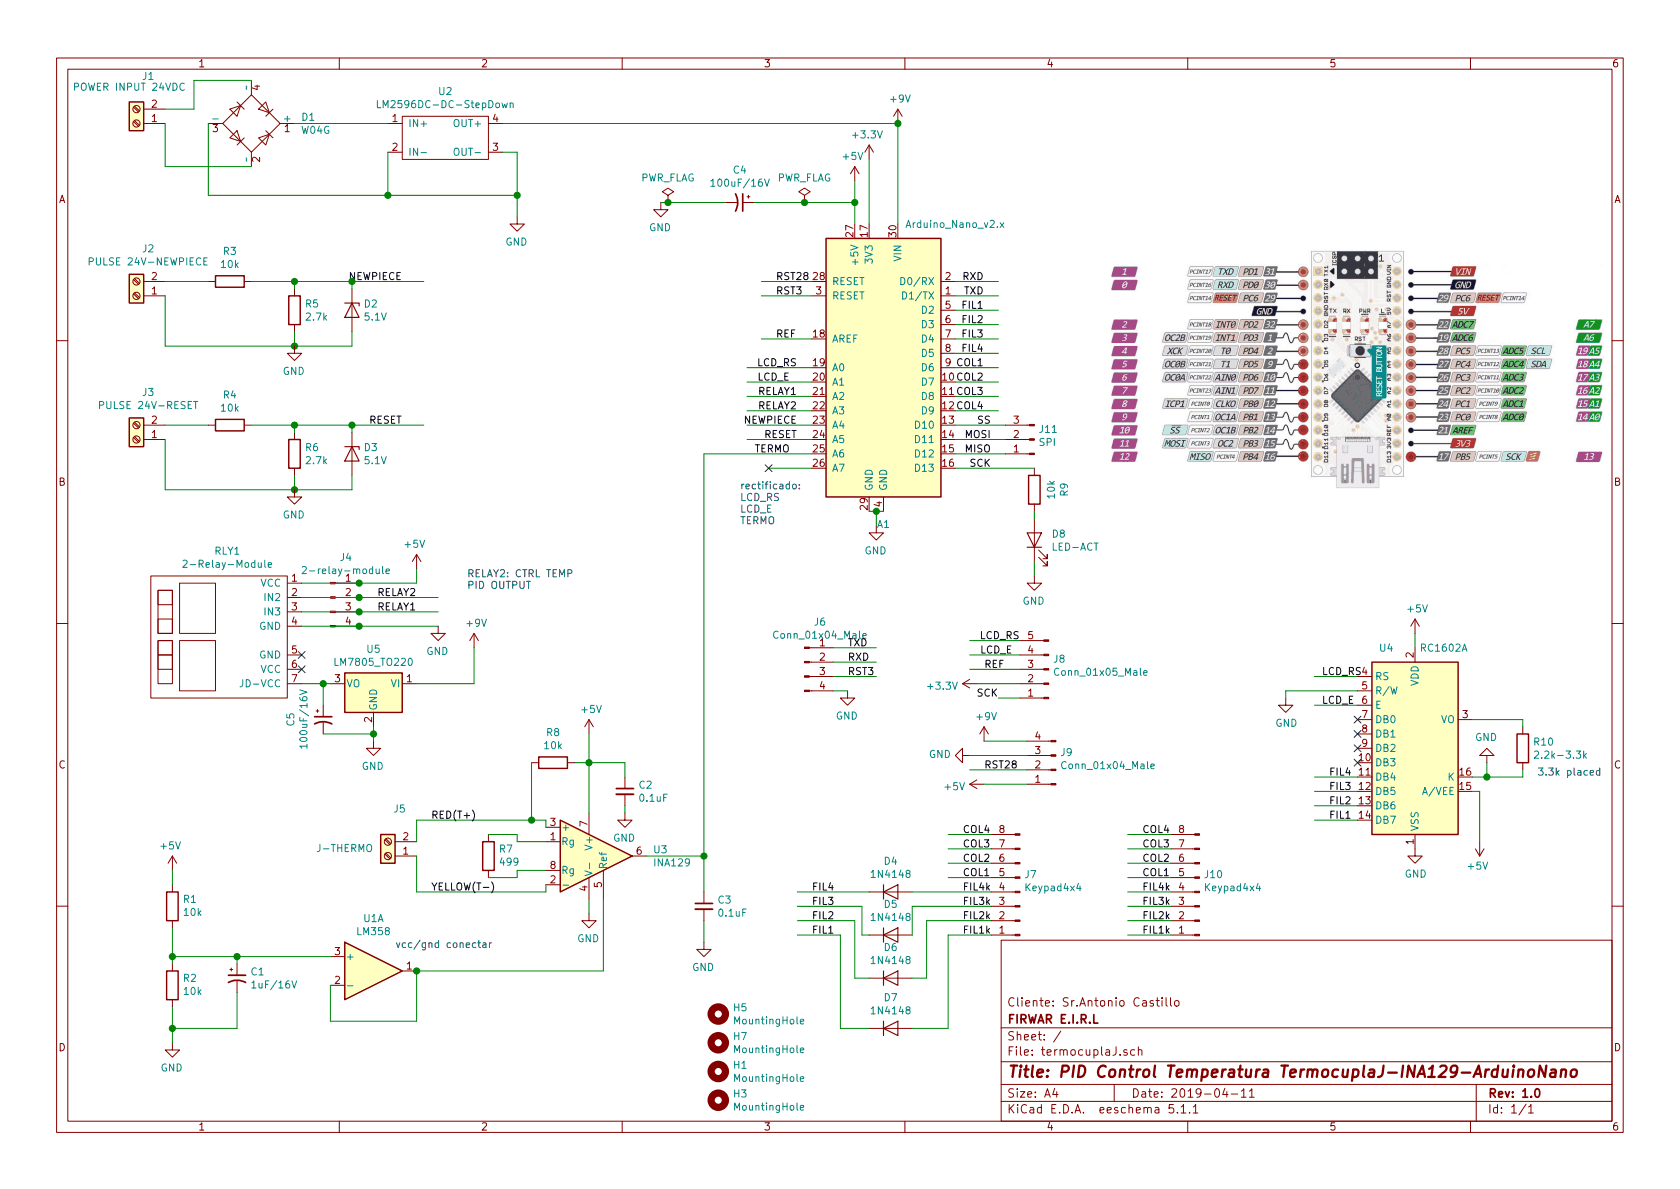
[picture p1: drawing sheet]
EESchema Schematic File Version 4
LIBS:termocuplaJ-cache
EELAYER 29 0
EELAYER END
$Descr A4 11693 8268
encoding utf-8
Sheet 1 1
Title "PID Control Temperatura TermocuplaJ-INA129-ArduinoNano"
Date "2019-04-11"
Rev "1.0"
Comp "FIRWAR E.I.R.L"
Comment1 "Cliente: Sr.Antonio Castillo"
Comment2 ""
Comment3 ""
Comment4 ""
$EndDescr
$Comp
L MCU_Module:Arduino_Nano_v2.x A1
U 1 1
P 6150 2550
F 0 "A1" H 6150 1461 50  0000 C CNN
F 1 "Arduino_Nano_v2.x" H 5650 3550 50  0000 C CNN
F 2 "Module:Arduino_Nano" H 6300 1600 50  0001 L CNN
F 3 "https://www.arduino.cc/en/uploads/Main/ArduinoNanoManual23.pdf" H 6150 1550 50  0001 C CNN
	1    6150 2550
	-1   0    0    -1  
$EndComp
Wire Wire Line
	6650 3150 7000 3150
Wire Wire Line
	7000 3050 6650 3050
Text Label 6900 3250 2    50   ~ 0
SCK
Text Label 6900 3150 2    50   ~ 0
MISO
Text Label 6900 3050 2    50   ~ 0
MOSI
Text Label 6900 2950 2    50   ~ 0
SS
Wire Wire Line
	7000 2950 6650 2950
Wire Wire Line
	6650 1950 6950 1950
Wire Wire Line
	6650 2050 6950 2050
Text Label 6850 1950 2    50   ~ 0
RXD
Text Label 6850 2050 2    50   ~ 0
TXD
Wire Wire Line
	6950 2150 6650 2150
Wire Wire Line
	6650 2250 6950 2250
Wire Wire Line
	6650 2350 6950 2350
Wire Wire Line
	6650 2450 6950 2450
Wire Wire Line
	6650 2550 6950 2550
Wire Wire Line
	6650 2650 6950 2650
Wire Wire Line
	6650 2750 6950 2750
Wire Wire Line
	6650 2850 6950 2850
Wire Wire Line
	5650 3250 5350 3250
Wire Wire Line
	5650 3150 4900 3150
Text Label 5550 2550 2    50   ~ 0
LCD_RS
Text Label 5500 2650 2    50   ~ 0
LCD_E
Text Label 5550 2950 2    50   ~ 0
NEWPIECE
Text Label 5550 3050 2    50   ~ 0
RESET
Text Label 5550 2750 2    50   ~ 0
RELAY1
Text Label 5550 2850 2    50   ~ 0
RELAY2
Wire Wire Line
	5650 2750 5200 2750
Wire Wire Line
	5650 2850 5200 2850
Wire Wire Line
	5650 3050 5200 3050
Wire Wire Line
	5650 2950 5200 2950
Text Label 5500 3150 2    50   ~ 0
TERMO
Wire Wire Line
	6150 3550 6100 3550
$Comp
L power:GND #PWR015
U 1 1
P 6100 3650
F 0 "#PWR015" H 6100 3400 50  0001 C CNN
F 1 "GND" H 6105 3477 50  0000 C CNN
F 2 "" H 6100 3650 50  0001 C CNN
F 3 "" H 6100 3650 50  0001 C CNN
	1    6100 3650
	-1   0    0    -1  
$EndComp
Wire Wire Line
	6100 3650 6100 3550
Connection ~ 6100 3550
Wire Wire Line
	6100 3550 6050 3550
$Comp
L Connector:Conn_01x08_Male J7
U 1 1
P 7100 6200
F 0 "J7" H 7072 6082 50  0000 R CNN
F 1 "Keypad4x4" H 7072 6173 50  0000 R CNN
F 2 "Connector_PinHeader_2.54mm:PinHeader_1x08_P2.54mm_Vertical" H 7100 6200 50  0001 C CNN
F 3 "~" H 7100 6200 50  0001 C CNN
	1    7100 6200
	-1   0    0    1   
$EndComp
Text Label 6850 2150 2    50   ~ 0
FIL1
Text Label 6850 2250 2    50   ~ 0
FIL2
Text Label 6850 2350 2    50   ~ 0
FIL3
Text Label 6850 2450 2    50   ~ 0
FIL4
Text Label 6850 2550 2    50   ~ 0
COL1
Text Label 6850 2650 2    50   ~ 0
COL2
Text Label 6850 2750 2    50   ~ 0
COL3
Text Label 6850 2850 2    50   ~ 0
COL4
Wire Wire Line
	9150 5700 9450 5700
Wire Wire Line
	9450 5600 9150 5600
Wire Wire Line
	9450 5500 9150 5500
Wire Wire Line
	9450 5400 9150 5400
Wire Wire Line
	6900 6100 6600 6100
Wire Wire Line
	6900 6000 6600 6000
Wire Wire Line
	6900 5900 6600 5900
Wire Wire Line
	6900 5800 6600 5800
Text Label 9250 5700 0    50   ~ 0
FIL1
Text Label 9250 5600 0    50   ~ 0
FIL2
Text Label 9250 5500 0    50   ~ 0
FIL3
Text Label 9250 5400 0    50   ~ 0
FIL4
Text Label 6700 6100 0    50   ~ 0
COL1
Text Label 6700 6000 0    50   ~ 0
COL2
Text Label 6700 5800 0    50   ~ 0
COL4
Text Label 6700 5900 0    50   ~ 0
COL3
Text Label 6700 6500 0    50   ~ 0
FIL1k
Text Label 6700 6400 0    50   ~ 0
FIL2k
Text Label 6700 6300 0    50   ~ 0
FIL3k
Text Label 6700 6200 0    50   ~ 0
FIL4k
$Comp
L power:GND #PWR021
U 1 1
P 9850 5900
F 0 "#PWR021" H 9850 5650 50  0001 C CNN
F 1 "GND" H 9855 5727 50  0000 C CNN
F 2 "" H 9850 5900 50  0001 C CNN
F 3 "" H 9850 5900 50  0001 C CNN
	1    9850 5900
	1    0    0    -1  
$EndComp
$Comp
L power:+5V #PWR020
U 1 1
P 9850 4400
F 0 "#PWR020" H 9850 4250 50  0001 C CNN
F 1 "+5V" H 9865 4573 50  0000 C CNN
F 2 "" H 9850 4400 50  0001 C CNN
F 3 "" H 9850 4400 50  0001 C CNN
	1    9850 4400
	1    0    0    -1  
$EndComp
Wire Wire Line
	9150 4900 9450 4900
Text Label 9200 4900 0    50   ~ 0
LCD_E
Text Label 9200 4700 0    50   ~ 0
LCD_RS
Wire Wire Line
	9150 4700 9450 4700
Wire Wire Line
	9450 4800 8950 4800
Wire Wire Line
	8950 4800 8950 4850
$Comp
L Display_Character:RC1602A U4
U 1 1
P 9850 5200
F 0 "U4" H 9650 5900 50  0000 C CNN
F 1 "RC1602A" H 10050 5900 50  0000 C CNN
F 2 "Display:WC1602A" H 9950 4400 50  0001 C CNN
F 3 "http://www.raystar-optronics.com/down.php?ProID=18" H 9950 5100 50  0001 C CNN
	1    9850 5200
	1    0    0    -1  
$EndComp
$Comp
L power:GND #PWR018
U 1 1
P 8950 4850
F 0 "#PWR018" H 8950 4600 50  0001 C CNN
F 1 "GND" H 8955 4677 50  0000 C CNN
F 2 "" H 8950 4850 50  0001 C CNN
F 3 "" H 8950 4850 50  0001 C CNN
	1    8950 4850
	1    0    0    -1  
$EndComp
Wire Wire Line
	5950 1250 5950 1400
$Comp
L power:+3.3V #PWR014
U 1 1
P 6050 1100
F 0 "#PWR014" H 6050 950 50  0001 C CNN
F 1 "+3.3V" H 6065 1273 50  0000 C CNN
F 2 "" H 6050 1100 50  0001 C CNN
F 3 "" H 6050 1100 50  0001 C CNN
	1    6050 1100
	-1   0    0    -1  
$EndComp
Wire Wire Line
	6050 1100 6050 1550
$Comp
L power:+5V #PWR013
U 1 1
P 5950 1250
F 0 "#PWR013" H 5950 1100 50  0001 C CNN
F 1 "+5V" H 5965 1423 50  0000 C CNN
F 2 "" H 5950 1250 50  0001 C CNN
F 3 "" H 5950 1250 50  0001 C CNN
	1    5950 1250
	-1   0    0    -1  
$EndComp
$Comp
L Amplifier_Instrumentation:INA129 U3
U 1 1
P 4100 5950
F 0 "U3" H 4544 5996 50  0000 L CNN
F 1 "INA129" H 4544 5905 50  0000 L CNN
F 2 "Package_DIP:DIP-8_W7.62mm_LongPads" H 4200 5950 50  0001 C CNN
F 3 "http://www.ti.com/lit/ds/symlink/ina128.pdf" H 4200 5950 50  0001 C CNN
	1    4100 5950
	1    0    0    -1  
$EndComp
$Comp
L power:GND #PWR023
U 1 1
P 10350 5300
F 0 "#PWR023" H 10350 5050 50  0001 C CNN
F 1 "GND" H 10355 5127 50  0000 C CNN
F 2 "" H 10350 5300 50  0001 C CNN
F 3 "" H 10350 5300 50  0001 C CNN
	1    10350 5300
	-1   0    0    1   
$EndComp
Wire Wire Line
	10350 5300 10350 5400
Wire Wire Line
	10350 5400 10250 5400
$Comp
L power:+5V #PWR022
U 1 1
P 10300 5850
F 0 "#PWR022" H 10300 5700 50  0001 C CNN
F 1 "+5V" H 10315 6023 50  0000 C CNN
F 2 "" H 10300 5850 50  0001 C CNN
F 3 "" H 10300 5850 50  0001 C CNN
	1    10300 5850
	-1   0    0    1   
$EndComp
Wire Wire Line
	10250 5500 10300 5500
Wire Wire Line
	10300 5500 10300 5850
$Comp
L Device:R R1
U 1 1
P 1200 6300
F 0 "R1" H 1130 6254 50  0000 R CNN
F 1 "10k" H 1130 6345 50  0000 R CNN
F 2 "Resistor_SMD:R_1206_3216Metric_Pad1.42x1.75mm_HandSolder" V 1130 6300 50  0001 C CNN
F 3 "~" H 1200 6300 50  0001 C CNN
	1    1200 6300
	-1   0    0    1   
$EndComp
$Comp
L Device:R R2
U 1 1
P 1200 6850
F 0 "R2" H 1130 6804 50  0000 R CNN
F 1 "10k" H 1130 6895 50  0000 R CNN
F 2 "Resistor_SMD:R_1206_3216Metric_Pad1.42x1.75mm_HandSolder" V 1130 6850 50  0001 C CNN
F 3 "~" H 1200 6850 50  0001 C CNN
	1    1200 6850
	-1   0    0    1   
$EndComp
Wire Wire Line
	1200 6450 1200 6650
$Comp
L Device:CP1_Small C1
U 1 1
P 1650 6800
F 0 "C1" H 1741 6846 50  0000 L CNN
F 1 "1uF/16V" H 1741 6755 50  0000 L CNN
F 2 "Capacitor_THT:CP_Radial_D5.0mm_P2.00mm" H 1650 6800 50  0001 C CNN
F 3 "~" H 1650 6800 50  0001 C CNN
	1    1650 6800
	1    0    0    -1  
$EndComp
Wire Wire Line
	1650 6700 1650 6650
Wire Wire Line
	1650 6650 1200 6650
Connection ~ 1200 6650
Wire Wire Line
	1200 6650 1200 6700
Wire Wire Line
	1650 6900 1650 7150
Wire Wire Line
	1650 7150 1200 7150
Wire Wire Line
	1200 7150 1200 7000
$Comp
L power:+5V #PWR01
U 1 1
P 1200 6050
F 0 "#PWR01" H 1200 5900 50  0001 C CNN
F 1 "+5V" H 1215 6223 50  0000 C CNN
F 2 "" H 1200 6050 50  0001 C CNN
F 3 "" H 1200 6050 50  0001 C CNN
	1    1200 6050
	-1   0    0    -1  
$EndComp
Wire Wire Line
	1200 6050 1200 6150
$Comp
L power:GND #PWR02
U 1 1
P 1200 7250
F 0 "#PWR02" H 1200 7000 50  0001 C CNN
F 1 "GND" H 1205 7077 50  0000 C CNN
F 2 "" H 1200 7250 50  0001 C CNN
F 3 "" H 1200 7250 50  0001 C CNN
	1    1200 7250
	-1   0    0    -1  
$EndComp
Wire Wire Line
	1200 7250 1200 7150
Connection ~ 1200 7150
$Comp
L Amplifier_Operational:LM358 U1
U 1 1
P 2600 6750
F 0 "U1" H 2600 7117 50  0000 C CNN
F 1 "LM358" H 2600 7026 50  0000 C CNN
F 2 "Package_DIP:DIP-8_W7.62mm_LongPads" H 2600 6750 50  0001 C CNN
F 3 "http://www.ti.com/lit/ds/symlink/lm2904-n.pdf" H 2600 6750 50  0001 C CNN
	1    2600 6750
	1    0    0    -1  
$EndComp
Wire Wire Line
	2300 6850 2300 7100
Wire Wire Line
	2300 7100 2900 7100
Wire Wire Line
	2900 7100 2900 6750
Wire Wire Line
	1650 6650 2300 6650
Connection ~ 1650 6650
Wire Wire Line
	4200 6250 4200 6750
Wire Wire Line
	4200 6750 2900 6750
Connection ~ 2900 6750
$Comp
L Device:R R7
U 1 1
P 3400 5950
F 0 "R7" H 3330 5904 50  0000 R CNN
F 1 "499" H 3330 5995 50  0000 R CNN
F 2 "Resistor_SMD:R_1206_3216Metric_Pad1.42x1.75mm_HandSolder" V 3330 5950 50  0001 C CNN
F 3 "~" H 3400 5950 50  0001 C CNN
	1    3400 5950
	-1   0    0    1   
$EndComp
$Comp
L Device:R R8
U 1 1
P 3850 5300
F 0 "R8" V 4057 5300 50  0000 C CNN
F 1 "10k" V 3966 5300 50  0000 C CNN
F 2 "Resistor_SMD:R_1206_3216Metric_Pad1.42x1.75mm_HandSolder" V 3780 5300 50  0001 C CNN
F 3 "~" H 3850 5300 50  0001 C CNN
	1    3850 5300
	0    -1   -1   0   
$EndComp
Wire Wire Line
	4000 5300 4100 5300
Wire Wire Line
	4100 5300 4100 5650
Wire Wire Line
	3800 5850 3600 5850
Wire Wire Line
	3600 5850 3600 5800
Wire Wire Line
	3600 5800 3400 5800
Wire Wire Line
	3600 6050 3600 6100
Wire Wire Line
	3600 6100 3400 6100
Wire Wire Line
	3600 6050 3800 6050
$Comp
L Connector:Screw_Terminal_01x02 J5
U 1 1
P 2700 5950
F 0 "J5" H 2618 5625 50  0000 C CNN
F 1 "J-THERMO" H 3000 5900 50  0000 C CNN
F 2 "TerminalBlock_MetzConnect:TerminalBlock_MetzConnect_Type703_RT10N02HGLU_1x02_P9.52mm_Horizontal" H 2700 5950 50  0001 C CNN
F 3 "~" H 2700 5950 50  0001 C CNN
	1    2700 5950
	-1   0    0    1   
$EndComp
Wire Wire Line
	2900 5850 2900 5700
Wire Wire Line
	2900 5700 3700 5700
Wire Wire Line
	3800 5700 3800 5750
Wire Wire Line
	2900 5950 2900 6200
Wire Wire Line
	2900 6200 3800 6200
Wire Wire Line
	3800 6200 3800 6150
Wire Wire Line
	3700 5300 3700 5700
Connection ~ 3700 5700
Wire Wire Line
	3700 5700 3800 5700
$Comp
L power:GND #PWR09
U 1 1
P 4100 6350
F 0 "#PWR09" H 4100 6100 50  0001 C CNN
F 1 "GND" H 4105 6177 50  0000 C CNN
F 2 "" H 4100 6350 50  0001 C CNN
F 3 "" H 4100 6350 50  0001 C CNN
	1    4100 6350
	-1   0    0    -1  
$EndComp
Wire Wire Line
	4100 6250 4100 6350
$Comp
L power:+5V #PWR08
U 1 1
P 4100 5100
F 0 "#PWR08" H 4100 4950 50  0001 C CNN
F 1 "+5V" H 4115 5273 50  0000 C CNN
F 2 "" H 4100 5100 50  0001 C CNN
F 3 "" H 4100 5100 50  0001 C CNN
	1    4100 5100
	1    0    0    -1  
$EndComp
Connection ~ 4100 5300
Wire Wire Line
	4900 5950 4500 5950
Wire Wire Line
	4100 5100 4100 5300
$Comp
L power:GND #PWR011
U 1 1
P 4900 6550
F 0 "#PWR011" H 4900 6300 50  0001 C CNN
F 1 "GND" H 4905 6377 50  0000 C CNN
F 2 "" H 4900 6550 50  0001 C CNN
F 3 "" H 4900 6550 50  0001 C CNN
	1    4900 6550
	-1   0    0    -1  
$EndComp
Wire Wire Line
	4900 6200 4900 5950
Wire Wire Line
	4900 6400 4900 6550
Wire Wire Line
	4350 5400 4350 5300
Wire Wire Line
	4350 5300 4100 5300
$Comp
L power:GND #PWR010
U 1 1
P 4350 5650
F 0 "#PWR010" H 4350 5400 50  0001 C CNN
F 1 "GND" H 4355 5477 50  0000 C CNN
F 2 "" H 4350 5650 50  0001 C CNN
F 3 "" H 4350 5650 50  0001 C CNN
	1    4350 5650
	-1   0    0    -1  
$EndComp
Wire Wire Line
	4350 5650 4350 5600
$Comp
L Connector:Screw_Terminal_01x02 J2
U 1 1
P 950 2050
F 0 "J2" H 868 1725 50  0000 C CNN
F 1 "PULSE 24V-NEWPIECE" H 868 1816 50  0000 C CNN
F 2 "TerminalBlock:TerminalBlock_bornier-2_P5.08mm" H 950 2050 50  0001 C CNN
F 3 "~" H 950 2050 50  0001 C CNN
	1    950  2050
	-1   0    0    1   
$EndComp
$Comp
L Device:R R3
U 1 1
P 1600 1950
F 0 "R3" V 1807 1950 50  0000 C CNN
F 1 "10k" V 1716 1950 50  0000 C CNN
F 2 "Resistor_THT:R_Axial_DIN0207_L6.3mm_D2.5mm_P10.16mm_Horizontal" V 1530 1950 50  0001 C CNN
F 3 "~" H 1600 1950 50  0001 C CNN
	1    1600 1950
	0    -1   -1   0   
$EndComp
$Comp
L Device:R R5
U 1 1
P 2050 2150
F 0 "R5" H 2120 2196 50  0000 L CNN
F 1 "2.7k" H 2120 2105 50  0000 L CNN
F 2 "Resistor_THT:R_Axial_DIN0207_L6.3mm_D2.5mm_P10.16mm_Horizontal" V 1980 2150 50  0001 C CNN
F 3 "~" H 2050 2150 50  0001 C CNN
	1    2050 2150
	1    0    0    -1  
$EndComp
$Comp
L Device:D_Zener D2
U 1 1
P 2450 2150
F 0 "D2" V 2404 2229 50  0000 L CNN
F 1 "5.1V" V 2495 2229 50  0000 L CNN
F 2 "Diode_THT:D_A-405_P10.16mm_Horizontal" H 2450 2150 50  0001 C CNN
F 3 "~" H 2450 2150 50  0001 C CNN
	1    2450 2150
	0    1    1    0   
$EndComp
Wire Wire Line
	1150 1950 1450 1950
Wire Wire Line
	2450 1950 2450 2000
Wire Wire Line
	2050 2000 2050 1950
Connection ~ 2050 1950
Wire Wire Line
	2050 1950 2450 1950
Wire Wire Line
	1750 1950 2050 1950
Wire Wire Line
	1150 2400 2050 2400
Wire Wire Line
	2450 2400 2450 2300
Wire Wire Line
	1150 2050 1150 2400
Connection ~ 2050 2400
Wire Wire Line
	2050 2400 2450 2400
Wire Wire Line
	2050 2300 2050 2400
$Comp
L power:GND #PWR03
U 1 1
P 2050 2400
F 0 "#PWR03" H 2050 2150 50  0001 C CNN
F 1 "GND" H 2055 2227 50  0000 C CNN
F 2 "" H 2050 2400 50  0001 C CNN
F 3 "" H 2050 2400 50  0001 C CNN
	1    2050 2400
	-1   0    0    -1  
$EndComp
$Comp
L Connector:Screw_Terminal_01x02 J3
U 1 1
P 950 3050
F 0 "J3" H 868 2725 50  0000 C CNN
F 1 "PULSE 24V-RESET" H 868 2816 50  0000 C CNN
F 2 "TerminalBlock:TerminalBlock_bornier-2_P5.08mm" H 950 3050 50  0001 C CNN
F 3 "~" H 950 3050 50  0001 C CNN
	1    950  3050
	-1   0    0    1   
$EndComp
$Comp
L Device:R R4
U 1 1
P 1600 2950
F 0 "R4" V 1807 2950 50  0000 C CNN
F 1 "10k" V 1716 2950 50  0000 C CNN
F 2 "Resistor_THT:R_Axial_DIN0207_L6.3mm_D2.5mm_P10.16mm_Horizontal" V 1530 2950 50  0001 C CNN
F 3 "~" H 1600 2950 50  0001 C CNN
	1    1600 2950
	0    -1   -1   0   
$EndComp
$Comp
L Device:R R6
U 1 1
P 2050 3150
F 0 "R6" H 2120 3196 50  0000 L CNN
F 1 "2.7k" H 2120 3105 50  0000 L CNN
F 2 "Resistor_THT:R_Axial_DIN0207_L6.3mm_D2.5mm_P10.16mm_Horizontal" V 1980 3150 50  0001 C CNN
F 3 "~" H 2050 3150 50  0001 C CNN
	1    2050 3150
	1    0    0    -1  
$EndComp
$Comp
L Device:D_Zener D3
U 1 1
P 2450 3150
F 0 "D3" V 2404 3229 50  0000 L CNN
F 1 "5.1V" V 2495 3229 50  0000 L CNN
F 2 "Diode_THT:D_A-405_P10.16mm_Horizontal" H 2450 3150 50  0001 C CNN
F 3 "~" H 2450 3150 50  0001 C CNN
	1    2450 3150
	0    1    1    0   
$EndComp
Wire Wire Line
	1150 2950 1450 2950
Wire Wire Line
	2450 2950 2450 3000
Wire Wire Line
	2050 3000 2050 2950
Connection ~ 2050 2950
Wire Wire Line
	2050 2950 2450 2950
Wire Wire Line
	1750 2950 2050 2950
Wire Wire Line
	1150 3400 2050 3400
Wire Wire Line
	2450 3400 2450 3300
Wire Wire Line
	1150 3050 1150 3400
Connection ~ 2050 3400
Wire Wire Line
	2050 3400 2450 3400
Wire Wire Line
	2050 3300 2050 3400
$Comp
L power:GND #PWR04
U 1 1
P 2050 3400
F 0 "#PWR04" H 2050 3150 50  0001 C CNN
F 1 "GND" H 2055 3227 50  0000 C CNN
F 2 "" H 2050 3400 50  0001 C CNN
F 3 "" H 2050 3400 50  0001 C CNN
	1    2050 3400
	-1   0    0    -1  
$EndComp
Text Label 2800 2950 2    50   ~ 0
RESET
Text Label 2800 1950 2    50   ~ 0
NEWPIECE
Wire Wire Line
	2450 1950 2950 1950
Connection ~ 2450 1950
Wire Wire Line
	2450 2950 2950 2950
Connection ~ 2450 2950
$Comp
L Device:CP1_Small C4
U 1 1
P 5150 1400
F 0 "C4" V 4922 1400 50  0000 C CNN
F 1 "100uF/16V" V 5013 1400 50  0000 C CNN
F 2 "Capacitor_THT:CP_Radial_D5.0mm_P2.00mm" H 5150 1400 50  0001 C CNN
F 3 "~" H 5150 1400 50  0001 C CNN
	1    5150 1400
	0    1    1    0   
$EndComp
Wire Wire Line
	5250 1400 5600 1400
Connection ~ 5950 1400
Wire Wire Line
	5950 1400 5950 1550
$Comp
L power:GND #PWR012
U 1 1
P 4600 1400
F 0 "#PWR012" H 4600 1150 50  0001 C CNN
F 1 "GND" H 4605 1227 50  0000 C CNN
F 2 "" H 4600 1400 50  0001 C CNN
F 3 "" H 4600 1400 50  0001 C CNN
	1    4600 1400
	-1   0    0    -1  
$EndComp
Wire Wire Line
	4600 1400 4650 1400
$Comp
L Connector:Conn_01x04_Male J4
U 1 1
P 2300 4150
F 0 "J4" H 2408 4431 50  0000 C CNN
F 1 "2-relay-module" H 2408 4340 50  0000 C CNN
F 2 "Connector_PinHeader_2.54mm:PinHeader_1x04_P2.54mm_Vertical" H 2300 4150 50  0001 C CNN
F 3 "~" H 2300 4150 50  0001 C CNN
	1    2300 4150
	1    0    0    -1  
$EndComp
$Comp
L power:+5V #PWR05
U 1 1
P 2900 3950
F 0 "#PWR05" H 2900 3800 50  0001 C CNN
F 1 "+5V" H 2915 4123 50  0000 C CNN
F 2 "" H 2900 3950 50  0001 C CNN
F 3 "" H 2900 3950 50  0001 C CNN
	1    2900 3950
	-1   0    0    -1  
$EndComp
$Comp
L power:GND #PWR06
U 1 1
P 3050 4350
F 0 "#PWR06" H 3050 4100 50  0001 C CNN
F 1 "GND" H 3055 4177 50  0000 C CNN
F 2 "" H 3050 4350 50  0001 C CNN
F 3 "" H 3050 4350 50  0001 C CNN
	1    3050 4350
	-1   0    0    -1  
$EndComp
Text Label 2900 4250 2    50   ~ 0
RELAY1
Text Label 2900 4150 2    50   ~ 0
RELAY2
Wire Wire Line
	2900 4050 2900 3950
Wire Wire Line
	2500 4150 3050 4150
Wire Wire Line
	2500 4250 3050 4250
$Comp
L Connector:Conn_01x05_Male J8
U 1 1
P 7300 4650
F 0 "J8" H 7272 4582 50  0000 R CNN
F 1 "Conn_01x05_Male" H 7272 4673 50  0000 R CNN
F 2 "Connector_PinHeader_2.54mm:PinHeader_1x05_P2.54mm_Vertical" H 7300 4650 50  0001 C CNN
F 3 "~" H 7300 4650 50  0001 C CNN
	1    7300 4650
	-1   0    0    1   
$EndComp
Text Label 6950 4850 2    50   ~ 0
SCK
$Comp
L power:+3.3V #PWR019
U 1 1
P 6800 4750
F 0 "#PWR019" H 6800 4600 50  0001 C CNN
F 1 "+3.3V" V 6815 4878 50  0000 L CNN
F 2 "" H 6800 4750 50  0001 C CNN
F 3 "" H 6800 4750 50  0001 C CNN
	1    6800 4750
	0    -1   1    0   
$EndComp
Text Label 5400 2350 0    50   ~ 0
REF
Wire Wire Line
	5650 2350 5300 2350
Text Label 6850 4650 0    50   ~ 0
REF
Wire Wire Line
	7100 4650 6750 4650
Wire Wire Line
	7100 4750 6800 4750
Wire Wire Line
	7100 4850 6950 4850
Wire Wire Line
	5650 2650 5200 2650
Wire Wire Line
	7100 4450 6750 4450
Wire Wire Line
	7100 4550 6750 4550
$Comp
L Connector:Conn_01x04_Male J6
U 1 1
P 5600 4600
F 0 "J6" H 5708 4881 50  0000 C CNN
F 1 "Conn_01x04_Male" H 5708 4790 50  0000 C CNN
F 2 "Connector_PinHeader_2.54mm:PinHeader_1x04_P2.54mm_Vertical" H 5600 4600 50  0001 C CNN
F 3 "~" H 5600 4600 50  0001 C CNN
	1    5600 4600
	1    0    0    -1  
$EndComp
Wire Wire Line
	6100 4600 5800 4600
Wire Wire Line
	6100 4500 5800 4500
Text Label 5900 4600 0    50   ~ 0
RXD
Text Label 5900 4500 0    50   ~ 0
TXD
Text Label 5400 2050 0    50   ~ 0
RST3
Wire Wire Line
	5650 2050 5300 2050
Text Label 5900 4700 0    50   ~ 0
RST3
$Comp
L power:GND #PWR017
U 1 1
P 5900 4800
F 0 "#PWR017" H 5900 4550 50  0001 C CNN
F 1 "GND" H 5905 4627 50  0000 C CNN
F 2 "" H 5900 4800 50  0001 C CNN
F 3 "" H 5900 4800 50  0001 C CNN
	1    5900 4800
	-1   0    0    -1  
$EndComp
Wire Wire Line
	5800 4700 6100 4700
Wire Wire Line
	5800 4800 5900 4800
$Comp
L Device:R R10
U 1 1
P 10600 5200
F 0 "R10" H 10670 5246 50  0000 L CNN
F 1 "2.2k-3.3k" H 10670 5155 50  0000 L CNN
F 2 "Resistor_THT:R_Axial_DIN0207_L6.3mm_D2.5mm_P10.16mm_Horizontal" V 10530 5200 50  0001 C CNN
F 3 "~" H 10600 5200 50  0001 C CNN
	1    10600 5200
	1    0    0    -1  
$EndComp
Wire Wire Line
	10250 5000 10600 5000
Wire Wire Line
	10600 5000 10600 5050
Wire Wire Line
	10600 5350 10600 5400
Wire Wire Line
	10600 5400 10350 5400
Connection ~ 10350 5400
$Comp
L Connector:Screw_Terminal_01x02 J1
U 1 1
P 950 850
F 0 "J1" H 868 525 50  0000 C CNN
F 1 "POWER INPUT 24VDC" H 1000 600 50  0000 C CNN
F 2 "TerminalBlock:TerminalBlock_bornier-2_P5.08mm" H 950 850 50  0001 C CNN
F 3 "~" H 950 850 50  0001 C CNN
	1    950  850 
	-1   0    0    1   
$EndComp
$Comp
L power:GND #PWR07
U 1 1
P 3600 1500
F 0 "#PWR07" H 3600 1250 50  0001 C CNN
F 1 "GND" H 3605 1327 50  0000 C CNN
F 2 "" H 3600 1500 50  0001 C CNN
F 3 "" H 3600 1500 50  0001 C CNN
	1    3600 1500
	-1   0    0    -1  
$EndComp
Wire Wire Line
	3600 1050 3600 1350
$Comp
L Diode_Bridge:W04G D1
U 1 1
P 1750 850
F 0 "D1" H 2094 896 50  0000 L CNN
F 1 "W04G" H 2094 805 50  0000 L CNN
F 2 "Diode_THT:Diode_Bridge_Round_D9.0mm" H 1900 975 50  0001 L CNN
F 3 "https://www.vishay.com/docs/88769/woo5g.pdf" H 1750 850 50  0001 C CNN
	1    1750 850 
	1    0    0    -1  
$EndComp
Wire Wire Line
	1150 750  1350 750 
Wire Wire Line
	1350 750  1350 550 
Wire Wire Line
	1350 550  1750 550 
Wire Wire Line
	1750 1150 1150 1150
Wire Wire Line
	1150 1150 1150 850 
$Comp
L Arduino:LM2596DC-DC-StepDown U2
U 1 1
P 2800 800
F 0 "U2" H 3100 975 50  0000 C CNN
F 1 "LM2596DC-DC-StepDown" H 3100 884 50  0000 C CNN
F 2 "Arduino:LM2596-DC-DC-StepDown" H 2800 800 50  0001 C CNN
F 3 "" H 2800 800 50  0001 C CNN
	1    2800 800 
	1    0    0    -1  
$EndComp
Wire Wire Line
	2050 850  2700 850 
Wire Wire Line
	1450 850  1450 1350
Wire Wire Line
	1450 1350 2700 1350
Wire Wire Line
	2700 1350 2700 1050
Wire Wire Line
	3500 1050 3600 1050
Wire Wire Line
	3500 850  6250 850 
$Comp
L power:+9V #PWR016
U 1 1
P 6250 850
F 0 "#PWR016" H 6250 700 50  0001 C CNN
F 1 "+9V" H 6265 1023 50  0000 C CNN
F 2 "" H 6250 850 50  0001 C CNN
F 3 "" H 6250 850 50  0001 C CNN
	1    6250 850 
	1    0    0    -1  
$EndComp
Connection ~ 6250 850 
$Comp
L power:+9V #PWR025
U 1 1
P 6850 5150
F 0 "#PWR025" H 6850 5000 50  0001 C CNN
F 1 "+9V" H 6865 5323 50  0000 C CNN
F 2 "" H 6850 5150 50  0001 C CNN
F 3 "" H 6850 5150 50  0001 C CNN
	1    6850 5150
	1    0    0    -1  
$EndComp
$Comp
L power:GND #PWR024
U 1 1
P 6750 5250
F 0 "#PWR024" H 6750 5000 50  0001 C CNN
F 1 "GND" V 6755 5122 50  0000 R CNN
F 2 "" H 6750 5250 50  0001 C CNN
F 3 "" H 6750 5250 50  0001 C CNN
	1    6750 5250
	0    1    -1   0   
$EndComp
Text Label 5400 1950 0    50   ~ 0
RST28
Wire Wire Line
	5650 1950 5300 1950
Text Label 6850 5350 0    50   ~ 0
RST28
$Comp
L power:+5V #PWR026
U 1 1
P 6850 5450
F 0 "#PWR026" H 6850 5300 50  0001 C CNN
F 1 "+5V" V 6865 5578 50  0000 L CNN
F 2 "" H 6850 5450 50  0001 C CNN
F 3 "" H 6850 5450 50  0001 C CNN
	1    6850 5450
	0    -1   1    0   
$EndComp
$Comp
L Connector:Conn_01x04_Male J9
U 1 1
P 7350 5350
F 0 "J9" H 7322 5232 50  0000 R CNN
F 1 "Conn_01x04_Male" H 7322 5323 50  0000 R CNN
F 2 "Connector_PinHeader_2.54mm:PinHeader_1x04_P2.54mm_Vertical" H 7350 5350 50  0001 C CNN
F 3 "~" H 7350 5350 50  0001 C CNN
	1    7350 5350
	-1   0    0    1   
$EndComp
Wire Wire Line
	6850 5150 7150 5150
Wire Wire Line
	7150 5250 6750 5250
Wire Wire Line
	7150 5350 6750 5350
Wire Wire Line
	6850 5450 7150 5450
Text Label 3000 6200 0    50   ~ 0
YELLOW(T-)
Text Label 3000 5700 0    50   ~ 0
RED(T+)
$Comp
L Device:C_Small C2
U 1 1
P 4350 5500
F 0 "C2" H 4442 5546 50  0000 L CNN
F 1 "0.1uF" H 4442 5455 50  0000 L CNN
F 2 "Capacitor_SMD:C_1206_3216Metric_Pad1.42x1.75mm_HandSolder" H 4350 5500 50  0001 C CNN
F 3 "~" H 4350 5500 50  0001 C CNN
	1    4350 5500
	1    0    0    -1  
$EndComp
$Comp
L Device:C_Small C3
U 1 1
P 4900 6300
F 0 "C3" H 4992 6346 50  0000 L CNN
F 1 "0.1uF" H 4992 6255 50  0000 L CNN
F 2 "Capacitor_SMD:C_1206_3216Metric_Pad1.42x1.75mm_HandSolder" H 4900 6300 50  0001 C CNN
F 3 "~" H 4900 6300 50  0001 C CNN
	1    4900 6300
	1    0    0    -1  
$EndComp
$Comp
L Connector:Conn_01x08_Male J10
U 1 1
P 8350 6200
F 0 "J10" H 8322 6082 50  0000 R CNN
F 1 "Keypad4x4" H 8322 6173 50  0000 R CNN
F 2 "Connector_PinHeader_2.54mm:PinHeader_1x08_P2.54mm_Vertical" H 8350 6200 50  0001 C CNN
F 3 "~" H 8350 6200 50  0001 C CNN
	1    8350 6200
	-1   0    0    1   
$EndComp
Wire Wire Line
	8150 6100 7850 6100
Wire Wire Line
	8150 6000 7850 6000
Wire Wire Line
	8150 5900 7850 5900
Wire Wire Line
	8150 5800 7850 5800
Text Label 7950 6100 0    50   ~ 0
COL1
Text Label 7950 6000 0    50   ~ 0
COL2
Text Label 7950 5800 0    50   ~ 0
COL4
Text Label 7950 5900 0    50   ~ 0
COL3
Wire Wire Line
	7850 6500 8150 6500
Wire Wire Line
	8150 6400 7850 6400
Wire Wire Line
	8150 6300 7850 6300
Wire Wire Line
	8150 6200 7850 6200
Wire Wire Line
	2700 1350 3600 1350
Connection ~ 2700 1350
Connection ~ 3600 1350
Wire Wire Line
	3600 1350 3600 1500
$Comp
L Connector:Conn_01x03_Male J11
U 1 1
P 7200 3050
F 0 "J11" H 7172 2982 50  0000 R CNN
F 1 "SPI" H 7172 3073 50  0000 R CNN
F 2 "Connector_PinHeader_2.54mm:PinHeader_1x03_P2.54mm_Vertical" H 7200 3050 50  0001 C CNN
F 3 "~" H 7200 3050 50  0001 C CNN
	1    7200 3050
	-1   0    0    1   
$EndComp
$Comp
L Arduino:2-Relay-Module RLY1
U 1 1
P 1050 4000
F 0 "RLY1" H 1583 4175 50  0000 C CNN
F 1 "2-Relay-Module" H 1583 4084 50  0000 C CNN
F 2 "Arduino:2-Relay-Module" H 1050 4000 50  0001 C CNN
F 3 "" H 1050 4000 50  0001 C CNN
	1    1050 4000
	1    0    0    -1  
$EndComp
$Comp
L power:PWR_FLAG #FLG0101
U 1 1
P 5600 1400
F 0 "#FLG0101" H 5600 1475 50  0001 C CNN
F 1 "PWR_FLAG" H 5600 1573 50  0000 C CNN
F 2 "" H 5600 1400 50  0001 C CNN
F 3 "~" H 5600 1400 50  0001 C CNN
	1    5600 1400
	1    0    0    -1  
$EndComp
$Comp
L power:PWR_FLAG #FLG0102
U 1 1
P 4650 1400
F 0 "#FLG0102" H 4650 1475 50  0001 C CNN
F 1 "PWR_FLAG" H 4650 1573 50  0000 C CNN
F 2 "" H 4650 1400 50  0001 C CNN
F 3 "~" H 4650 1400 50  0001 C CNN
	1    4650 1400
	1    0    0    -1  
$EndComp
Connection ~ 4650 1400
Wire Wire Line
	4650 1400 5050 1400
NoConn ~ 2100 4650
NoConn ~ 2100 4550
NoConn ~ 9450 5000
NoConn ~ 9450 5100
NoConn ~ 9450 5200
NoConn ~ 9450 5300
Connection ~ 5600 1400
Text Notes 2750 6600 0    50   ~ 0
vcc/gnd conectar\n
Wire Wire Line
	5650 2550 5200 2550
Wire Wire Line
	5600 1400 5950 1400
NoConn ~ 5350 3250
Text Notes 5150 3650 0    50   ~ 0
rectificado:\nLCD_RS\nLCD_E\nTERMO
Text Label 7100 4450 2    50   ~ 0
LCD_RS
Text Label 7050 4550 2    50   ~ 0
LCD_E
Wire Wire Line
	6250 850  6250 1550
Wire Wire Line
	4900 3150 4900 5950
Connection ~ 4900 5950
$Comp
L Mechanical:MountingHole H3
U 1 1
P 5000 7650
F 0 "H3" H 5100 7696 50  0000 L CNN
F 1 "MountingHole" H 5100 7605 50  0000 L CNN
F 2 "MountingHole:MountingHole_3.5mm" H 5000 7650 50  0001 C CNN
F 3 "~" H 5000 7650 50  0001 C CNN
	1    5000 7650
	1    0    0    -1  
$EndComp
$Comp
L Mechanical:MountingHole H1
U 1 1
P 5000 7450
F 0 "H1" H 5100 7496 50  0000 L CNN
F 1 "MountingHole" H 5100 7405 50  0000 L CNN
F 2 "MountingHole:MountingHole_3.5mm" H 5000 7450 50  0001 C CNN
F 3 "~" H 5000 7450 50  0001 C CNN
	1    5000 7450
	1    0    0    -1  
$EndComp
$Comp
L Mechanical:MountingHole H7
U 1 1
P 5000 7250
F 0 "H7" H 5100 7296 50  0000 L CNN
F 1 "MountingHole" H 5100 7205 50  0000 L CNN
F 2 "MountingHole:MountingHole_3.5mm" H 5000 7250 50  0001 C CNN
F 3 "~" H 5000 7250 50  0001 C CNN
	1    5000 7250
	1    0    0    -1  
$EndComp
$Comp
L Mechanical:MountingHole H5
U 1 1
P 5000 7050
F 0 "H5" H 5100 7096 50  0000 L CNN
F 1 "MountingHole" H 5100 7005 50  0000 L CNN
F 2 "MountingHole:MountingHole_3.5mm" H 5000 7050 50  0001 C CNN
F 3 "~" H 5000 7050 50  0001 C CNN
	1    5000 7050
	1    0    0    -1  
$EndComp
$Comp
L Regulator_Linear:LM7805_TO220 U5
U 1 1
P 2600 4750
F 0 "U5" H 2600 4992 50  0000 C CNN
F 1 "LM7805_TO220" H 2600 4901 50  0000 C CNN
F 2 "Package_TO_SOT_THT:TO-220-3_Vertical" H 2600 4975 50  0001 C CIN
F 3 "http://www.fairchildsemi.com/ds/LM/LM7805.pdf" H 2600 4700 50  0001 C CNN
	1    2600 4750
	-1   0    0    -1  
$EndComp
Wire Wire Line
	2300 4750 2250 4750
$Comp
L power:GND #PWR027
U 1 1
P 2600 5150
F 0 "#PWR027" H 2600 4900 50  0001 C CNN
F 1 "GND" H 2605 4977 50  0000 C CNN
F 2 "" H 2600 5150 50  0001 C CNN
F 3 "" H 2600 5150 50  0001 C CNN
	1    2600 5150
	-1   0    0    -1  
$EndComp
Wire Wire Line
	2600 5150 2600 5100
Wire Wire Line
	2900 4750 3300 4750
$Comp
L power:+9V #PWR028
U 1 1
P 3300 4500
F 0 "#PWR028" H 3300 4350 50  0001 C CNN
F 1 "+9V" H 3315 4673 50  0000 C CNN
F 2 "" H 3300 4500 50  0001 C CNN
F 3 "" H 3300 4500 50  0001 C CNN
	1    3300 4500
	1    0    0    -1  
$EndComp
Wire Wire Line
	3300 4500 3300 4750
Wire Wire Line
	2100 4050 2500 4050
Connection ~ 2500 4050
Wire Wire Line
	2500 4050 2900 4050
Wire Wire Line
	2100 4150 2500 4150
Connection ~ 2500 4150
Wire Wire Line
	2100 4350 2500 4350
Connection ~ 2500 4350
Wire Wire Line
	2100 4250 2500 4250
Connection ~ 2500 4250
Wire Wire Line
	2500 4350 3050 4350
Wire Wire Line
	9850 4400 9850 4500
Text Notes 10700 5400 0    50   ~ 0
3.3k placed
$Comp
L Device:CP1_Small C5
U 1 1
P 2250 5000
F 0 "C5" V 2022 5000 50  0000 C CNN
F 1 "100uF/16V" V 2113 5000 50  0000 C CNN
F 2 "Capacitor_THT:CP_Radial_D5.0mm_P2.00mm" H 2250 5000 50  0001 C CNN
F 3 "~" H 2250 5000 50  0001 C CNN
	1    2250 5000
	1    0    0    -1  
$EndComp
Wire Wire Line
	2250 4900 2250 4750
Connection ~ 2250 4750
Wire Wire Line
	2250 4750 2100 4750
Wire Wire Line
	2250 5100 2600 5100
Connection ~ 2600 5100
Wire Wire Line
	2600 5100 2600 5050
Text Label 7950 6200 0    50   ~ 0
FIL4k
Text Label 7950 6300 0    50   ~ 0
FIL3k
Text Label 7950 6400 0    50   ~ 0
FIL2k
Text Label 7950 6500 0    50   ~ 0
FIL1k
$Comp
L Diode:1N4148 D6
U 1 1
P 6200 6800
F 0 "D6" H 6200 7016 50  0000 C CNN
F 1 "1N4148" H 6200 6925 50  0000 C CNN
F 2 "Diode_THT:D_DO-35_SOD27_P7.62mm_Horizontal" H 6200 6625 50  0001 C CNN
F 3 "https://assets.nexperia.com/documents/data-sheet/1N4148_1N4448.pdf" H 6200 6800 50  0001 C CNN
	1    6200 6800
	1    0    0    -1  
$EndComp
$Comp
L Diode:1N4148 D5
U 1 1
P 6200 6500
F 0 "D5" H 6200 6716 50  0000 C CNN
F 1 "1N4148" H 6200 6625 50  0000 C CNN
F 2 "Diode_THT:D_DO-35_SOD27_P7.62mm_Horizontal" H 6200 6325 50  0001 C CNN
F 3 "https://assets.nexperia.com/documents/data-sheet/1N4148_1N4448.pdf" H 6200 6500 50  0001 C CNN
	1    6200 6500
	1    0    0    -1  
$EndComp
$Comp
L Diode:1N4148 D4
U 1 1
P 6200 6200
F 0 "D4" H 6200 6416 50  0000 C CNN
F 1 "1N4148" H 6200 6325 50  0000 C CNN
F 2 "Diode_THT:D_DO-35_SOD27_P7.62mm_Horizontal" H 6200 6025 50  0001 C CNN
F 3 "https://assets.nexperia.com/documents/data-sheet/1N4148_1N4448.pdf" H 6200 6200 50  0001 C CNN
	1    6200 6200
	1    0    0    -1  
$EndComp
Text Label 5650 6200 0    50   ~ 0
FIL4
Text Label 5650 6300 0    50   ~ 0
FIL3
Text Label 5650 6400 0    50   ~ 0
FIL2
Text Label 5650 6500 0    50   ~ 0
FIL1
Wire Wire Line
	5550 6500 5850 6500
Wire Wire Line
	6600 6500 6900 6500
$Comp
L Diode:1N4148 D7
U 1 1
P 6200 7150
F 0 "D7" H 6200 7366 50  0000 C CNN
F 1 "1N4148" H 6200 7275 50  0000 C CNN
F 2 "Diode_THT:D_DO-35_SOD27_P7.62mm_Horizontal" H 6200 6975 50  0001 C CNN
F 3 "https://assets.nexperia.com/documents/data-sheet/1N4148_1N4448.pdf" H 6200 7150 50  0001 C CNN
	1    6200 7150
	1    0    0    -1  
$EndComp
Wire Wire Line
	6350 6200 6900 6200
Wire Wire Line
	6350 6300 6350 6500
Wire Wire Line
	6350 6300 6900 6300
Wire Wire Line
	6450 6400 6450 6800
Wire Wire Line
	6450 6800 6350 6800
Wire Wire Line
	6450 6400 6900 6400
Wire Wire Line
	6600 6500 6600 7150
Wire Wire Line
	6600 7150 6350 7150
Wire Wire Line
	5550 6200 6050 6200
Wire Wire Line
	6000 6300 6000 6500
Wire Wire Line
	6000 6500 6050 6500
Wire Wire Line
	5550 6300 6000 6300
Wire Wire Line
	5950 6400 5950 6800
Wire Wire Line
	5950 6800 6050 6800
Wire Wire Line
	5550 6400 5950 6400
Wire Wire Line
	5850 6500 5850 7150
Wire Wire Line
	5850 7150 6050 7150
$Comp
L Device:R R9
U 1 1
P 7200 3400
F 0 "R9" V 7407 3400 50  0000 C CNN
F 1 "10k" V 7316 3400 50  0000 C CNN
F 2 "Resistor_THT:R_Axial_DIN0207_L6.3mm_D2.5mm_P10.16mm_Horizontal" V 7130 3400 50  0001 C CNN
F 3 "~" H 7200 3400 50  0001 C CNN
	1    7200 3400
	1    0    0    -1  
$EndComp
$Comp
L Device:LED D8
U 1 1
P 7200 3750
F 0 "D8" V 7239 3632 50  0000 R CNN
F 1 "LED-ACT" V 7148 3632 50  0000 R CNN
F 2 "" H 7200 3750 50  0001 C CNN
F 3 "~" H 7200 3750 50  0001 C CNN
	1    7200 3750
	0    -1   -1   0   
$EndComp
$Comp
L power:GND #PWR029
U 1 1
P 7200 4000
F 0 "#PWR029" H 7200 3750 50  0001 C CNN
F 1 "GND" H 7205 3827 50  0000 C CNN
F 2 "" H 7200 4000 50  0001 C CNN
F 3 "" H 7200 4000 50  0001 C CNN
	1    7200 4000
	-1   0    0    -1  
$EndComp
Wire Wire Line
	6650 3250 7200 3250
Wire Wire Line
	7200 3550 7200 3600
Wire Wire Line
	7200 3900 7200 4000
Text Notes 3250 4100 0    50   ~ 0
RELAY2: CTRL TEMP \nPID OUTPUT\n
$EndSCHEMATC
